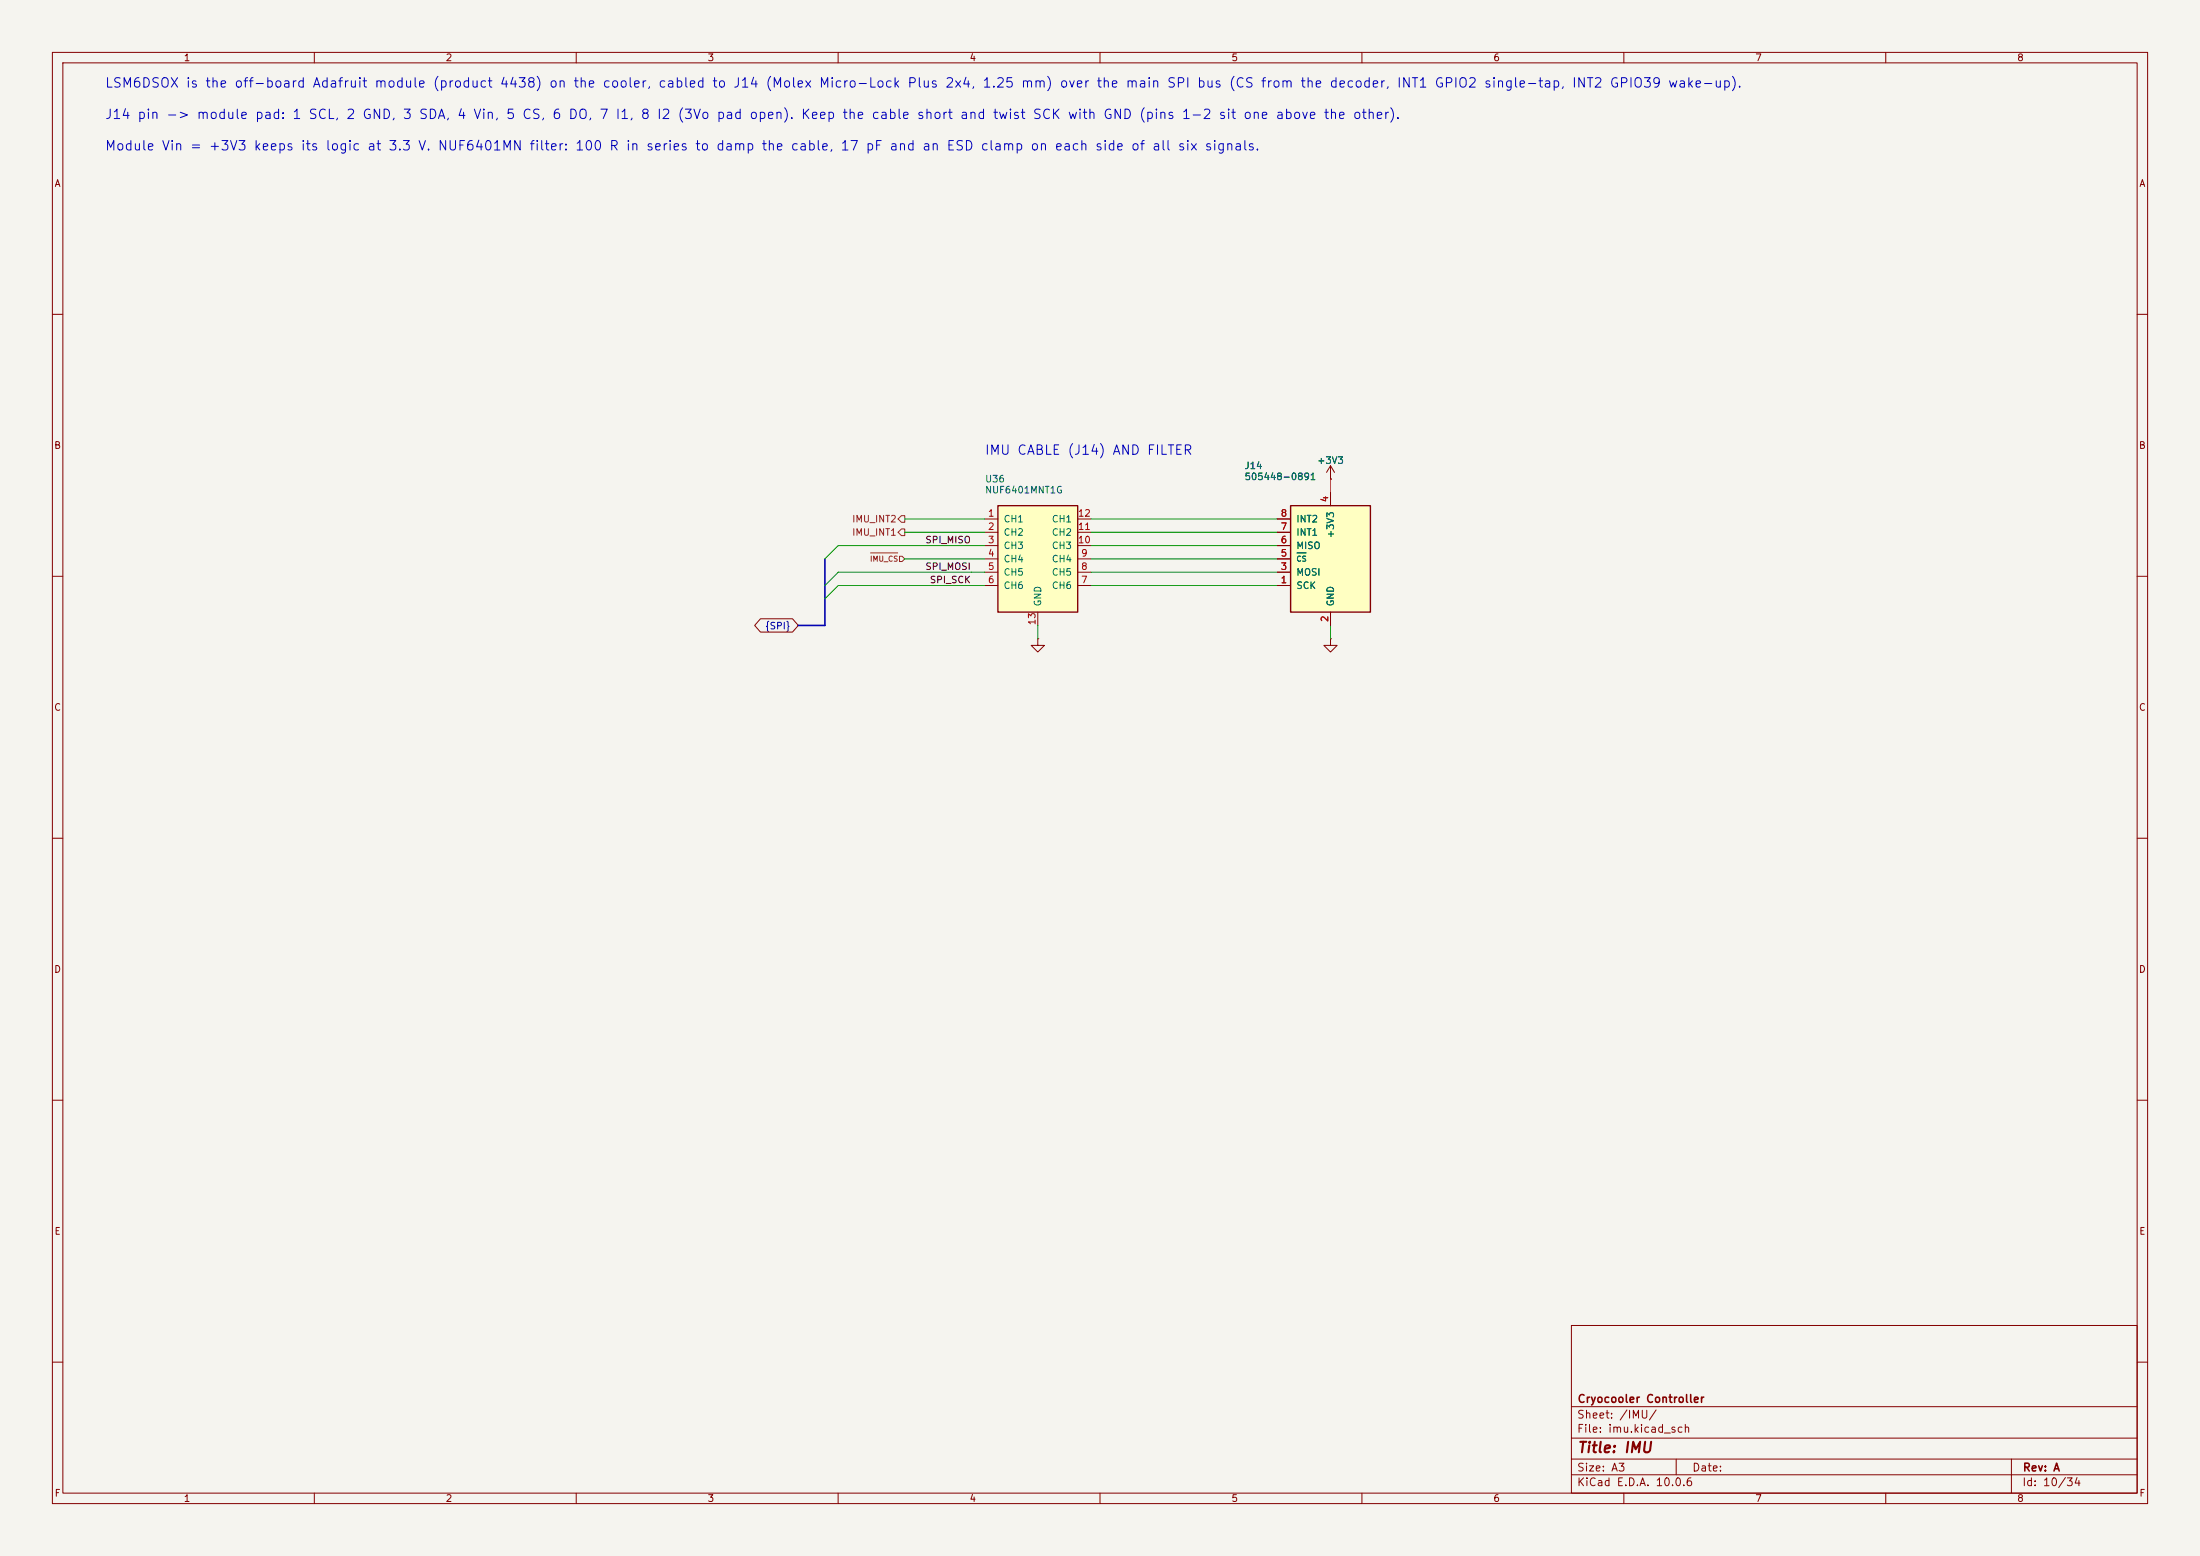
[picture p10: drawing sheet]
<svg xmlns="http://www.w3.org/2000/svg" width="420mm" height="297mm" viewBox="0 0 420 297" stroke-linecap="round" stroke-linejoin="round" font-family="sans-serif">
<path d="M0 0h420v297h-420z" fill="#f5f4ef" stroke="#f5f4ef" stroke-width=".19"/>
<g fill="none" stroke="#840000" stroke-width=".19">
<path d="M10 10h400v277h-400zM12 12h396v273h-396zM60 10v2M110 10v2M160 10v2M210 10v2M260 10v2M310 10v2M360 10v2M10 60h2M408 60h2M10 110h2"/>
<path d="M408 110h2M10 160h2M408 160h2M10 210h2M408 210h2M300 253h108v32h-108zM10 260h2M300 278.5h108M300 274.5h108M300 268.5h108M320 278.5v3M384 278.5v6.5"/>
<path d="M408 260h2M60 285v2M110 285v2M160 285v2M210 285v2M260 285v2M300 281.5h108M310 285v2M360 285v2"/>
</g>
<path d="M246.4 96.5h15.2v20.3h-15.2z" fill="#ffffc2"/>
<path d="M246.4 96.5h15.2v20.3h-15.2z" fill="none" stroke="#840000" stroke-width=".25"/>
<g fill="none" stroke="#840000" stroke-width=".19">
<path d="M243.8 99.1h2.6M254 91.4h.1M254 88.9v2.5M254 94v2.5M254 88.9l-.8 1.3M254 88.9l.8 1.3M243.8 111.8h2.6M243.8 109.2h2.6M243.8 106.7h2.6M243.8 104.1h2.6M243.8 101.6h2.6M254 116.8v2.6"/>
<path d="M198.1 121.9v1.3h1.3l-1.3 1.3-1.3-1.3h1.3M198.1 121.9h.1"/>
</g>
<path d="M247.6 105.5h1.7" fill="none" stroke="#006464" stroke-width=".19"/>
<path d="M190.5 96.5h15.2v20.3h-15.2z" fill="#ffffc2"/>
<path d="M190.5 96.5h15.2v20.3h-15.2z" fill="none" stroke="#840000" stroke-width=".25"/>
<g fill="none" stroke="#840000" stroke-width=".19">
<path d="M188 99.1h2.5M205.7 99.1h2.6M243.8 99.1h2.6M254 91.4h.1M254 94v2.5M145.2 118.1h6.1l1.1 1.3-1.1 1.3h-6.1l-1.1-1.3zM188 101.6h2.5M188 104.1h2.5M188 106.7h2.5M188 109.2h2.5M188 111.8h2.5M198.1 116.8v2.6"/>
<path d="M205.7 101.6h2.6M205.7 104.1h2.6M205.7 106.7h2.6M205.7 109.2h2.6M205.7 111.8h2.6M243.8 101.6h2.6M243.8 104.1h2.6M243.8 106.7h2.6M243.8 109.2h2.6M243.8 111.8h2.6M254 116.8v2.6M254 121.9v1.3h1.3l-1.3 1.3-1.3-1.3h1.3"/>
<path d="M254 121.9h.1"/>
</g>
<path d="M172.1 98.4h.6v1.3h-.6l-.7-.6zM166.2 105.5h5.2M171.7 106.2h.5l.5 .5-.5 .5h-.5zM172.1 101h.6v1.2h-.6l-.7-.6z" fill="none" stroke="#725600" stroke-width=".19"/>
<path d="M157.5 106.7v12.7h-5.1" fill="none" stroke="#000084" stroke-width=".3"/>
<g fill="none" stroke="#009600" stroke-width=".19">
<path d="M172.7 99.1h15.3M208.3 99.1h35.5M172.7 101.6h15.3M172.7 106.7h15.3M188 111.8h-28l-2.5 2.5M188 104.1h-28l-2.5 2.6M188 109.2h-28l-2.5 2.6M198.1 119.4v2.5M208.3 101.6h35.5M208.3 106.7h35.5M208.3 111.8h35.5M208.3 104.1h35.5"/>
<path d="M208.3 109.2h35.5M254 119.4v2.5"/>
</g>
<path d="M254 91.4v2.6" fill="none" stroke="#d76e00" stroke-width=".19"/>
<path d="M247.6 105.5h1.7" fill="none" stroke="#006464" stroke-width=".19"/>
<text font-size="2" fill="#840000" x="301" y="277.8">Title: IMU</text>
<g font-size="1.8" fill="#0000c2">
<text x="19.9" y="17.2">LSM6DSOX is the off-board Adafruit module (product 4438) on the cooler, cabled to J14 (Molex Micro-Lock Plus 2x4, 1.25 mm) over the main SPI bus (CS from the decoder, INT1 GPIO2 single-tap, INT2 GPIO39 wake-up).</text>
<text x="19.9" y="23.2">J14 pin -&gt; module pad: 1 SCL, 2 GND, 3 SDA, 4 Vin, 5 CS, 6 DO, 7 I1, 8 I2 (3Vo pad open). Keep the cable short and twist SCK with GND (pins 1-2 sit one above the other).</text>
<text x="19.9" y="29.2">Module Vin = +3V3 keeps its logic at 3.3 V. NUF6401MN filter: 100 R in series to damp the cable, 17 pF and an ESD clamp on each side of all six signals.</text>
<text x="187.9" y="87.3">IMU CABLE (J14) AND FILTER</text>
</g>
<g font-size="1.5" fill="#840000">
<text x="301" y="268.1">Cryocooler Controller</text>
<text x="300.9" y="273.8">File: imu.kicad_sch</text>
<text x="300.9" y="271.1">Sheet: /IMU/</text>
<text x="300.9" y="281.2">Size: A3</text>
<text x="322.9" y="281.2">Date:</text>
<text x="386" y="281.2">Rev: A</text>
<text x="300.9" y="284">KiCad E.D.A. 10.0.6</text>
<text x="385.9" y="284">Id: 10/34</text>
</g>
<g font-size="1.3" fill="#840000">
<text x="35" y="12">1</text>
<text x="85" y="12">2</text>
<text x="135" y="12">3</text>
<text x="185" y="12">4</text>
<text x="235" y="12">5</text>
<text x="285" y="12">6</text>
<text x="335" y="12">7</text>
<text x="385" y="12">8</text>
<text x="10.3" y="36">A</text>
<text x="408.3" y="36">A</text>
<text x="10.2" y="86">B</text>
<text x="408.2" y="86">B</text>
<text x="10.2" y="136">C</text>
<text x="408.2" y="136">C</text>
<text x="10.2" y="186">D</text>
<text x="408.2" y="186">D</text>
<text x="10.3" y="236">E</text>
<text x="408.3" y="236">E</text>
<text x="10.3" y="286">F</text>
<text x="35" y="287">1</text>
<text x="85" y="287">2</text>
<text x="135" y="287">3</text>
<text x="185" y="287">4</text>
<text x="235" y="287">5</text>
<text x="285" y="287">6</text>
<text x="335" y="287">7</text>
<text x="385" y="287">8</text>
<text x="408.3" y="286">F</text>
</g>
<g font-size="1.3" fill="#006464">
<text x="237.5" y="89.8">J14</text>
<text x="251.3" y="88.8">+3V3</text>
<text x="187.9" y="92.4">U36</text>
<text x="187.9" y="94.5">NUF6401MNT1G</text>
<text x="237.5" y="91.9">505448-0891</text>
<text x="191.5" y="100">CH1</text>
<text x="200.7" y="100">CH1</text>
<text x="247.4" y="100">INT2</text>
<text x="191.5" y="102.6">CH2</text>
<text x="191.5" y="105.1">CH3</text>
<text x="191.5" y="107.6">CH4</text>
<text x="200.7" y="107.6">CH4</text>
<text x="200.7" y="105.1">CH3</text>
<text x="200.7" y="102.6">CH2</text>
<text x="247.4" y="105.1">MISO</text>
<text x="247.4" y="102.6">INT1</text>
<text x="255" y="102.8" transform="rotate(-90 255 102.8)">+3V3</text>
<text x="191.5" y="110.2">CH5</text>
<text x="191.5" y="112.7">CH6</text>
<text x="200.7" y="112.7">CH6</text>
<text x="200.7" y="110.2">CH5</text>
<text x="247.4" y="112.7">SCK</text>
<text x="247.4" y="110.2">MOSI</text>
<text x="199.1" y="115.9" transform="rotate(-90 199.1 115.9)">GND</text>
<text x="255" y="115.9" transform="rotate(-90 255 115.9)">GND</text>
</g>
<g font-size="1.3" fill="#a90000">
<text x="253.9" y="96" transform="rotate(-90 253.9 96)">4</text>
<text x="188.5" y="98.9">1</text>
<text x="188.5" y="101.5">2</text>
<text x="205.7" y="101.5">11</text>
<text x="205.7" y="98.9">12</text>
<text x="244.4" y="101.5">7</text>
<text x="244.4" y="98.9">8</text>
<text x="188.5" y="104">3</text>
<text x="188.5" y="106.5">4</text>
<text x="205.7" y="104">10</text>
<text x="206.3" y="106.5">9</text>
<text x="244.4" y="106.5">5</text>
<text x="244.4" y="104">6</text>
<text x="188.5" y="109.1">5</text>
<text x="188.5" y="111.6">6</text>
<text x="206.3" y="111.6">7</text>
<text x="206.3" y="109.1">8</text>
<text x="244.4" y="111.6">1</text>
<text x="244.4" y="109.1">3</text>
<text x="198" y="119.4" transform="rotate(-90 198 119.4)">13</text>
<text x="253.9" y="118.8" transform="rotate(-90 253.9 118.8)">2</text>
</g>
<g font-size="1.3" fill="#725600">
<text x="162.6" y="100">IMU_INT2</text>
<text x="162.6" y="102.6">IMU_INT1</text>
</g>
<g font-size="1.3" fill="#0f0f0f">
<text x="176.5" y="104">SPI_MISO</text>
<text x="176.5" y="109.1">SPI_MOSI</text>
<text x="177.4" y="111.6">SPI_SCK</text>
</g>
<text font-size="1.3" fill="#000084" x="146" y="120.4">{SPI}</text>
<text font-size="1" fill="#725600" x="166" y="107.4">IMU_CS</text>
<text font-size="1" fill="#006464" x="247.4" y="107.4">CS</text>
</svg>
